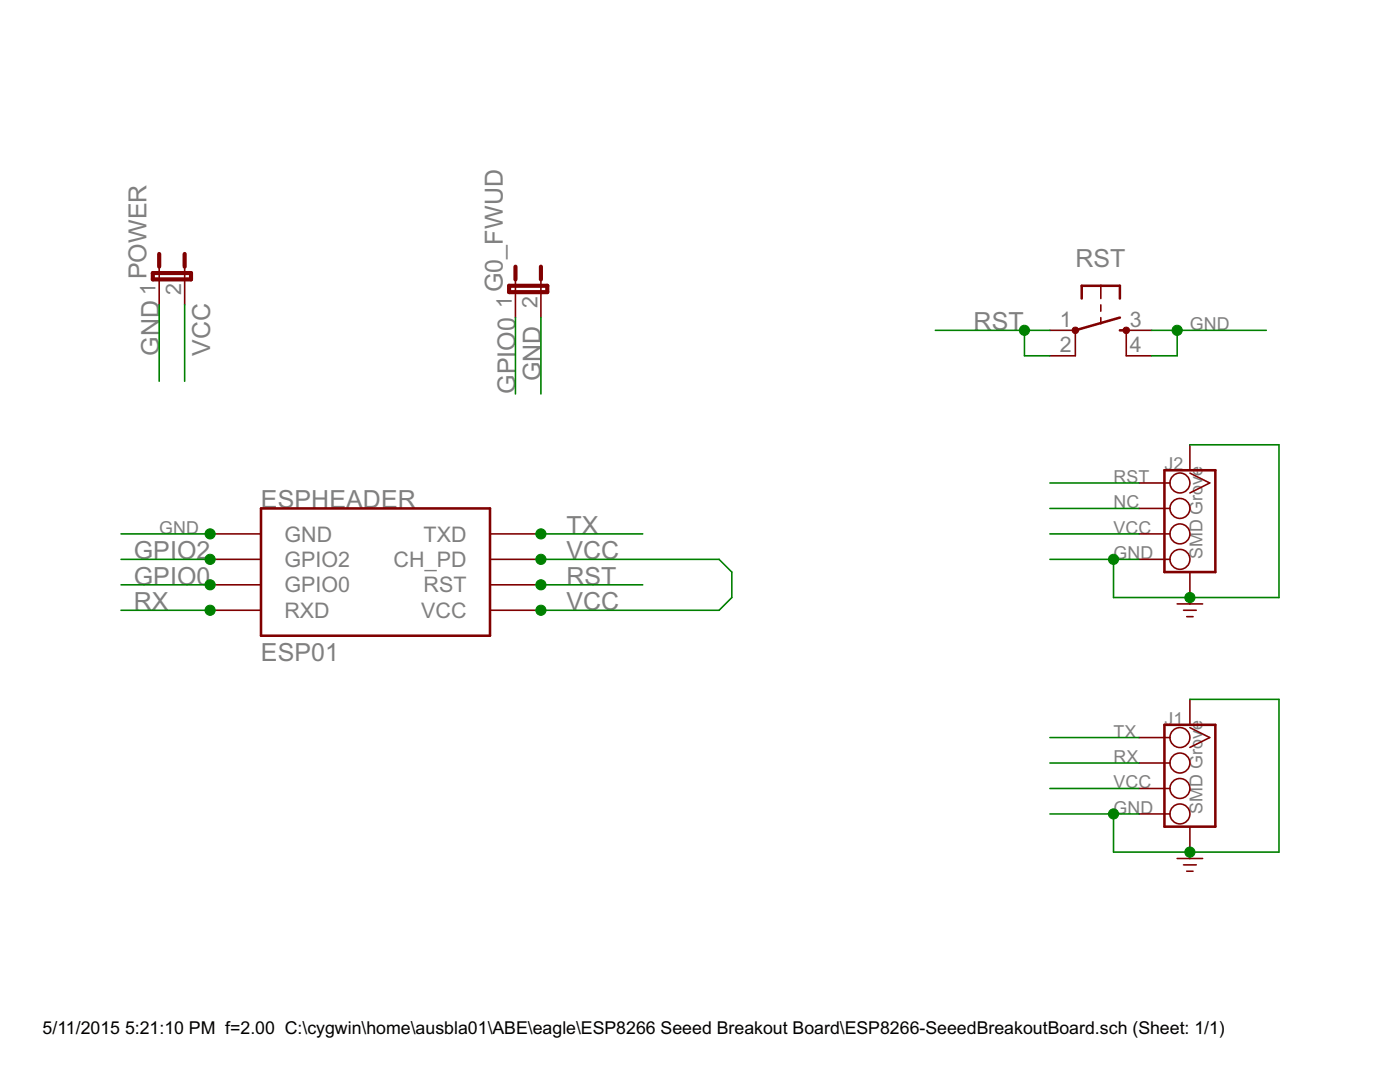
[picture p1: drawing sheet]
<?xml version="1.0" encoding="utf-8"?>
<!DOCTYPE eagle SYSTEM "eagle.dtd">
<!--
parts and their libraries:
SparkFun-Electromechanical: Licensing: Creative Commons ShareAlike 4.0 International - https://creativecommons.org/licenses/by-sa/4.0
-->
<eagle version="7.1.0">
<drawing>
<settings>
<setting alwaysvectorfont="no"/>
<setting verticaltext="up"/>
</settings>
<grid distance="0.1" unitdist="inch" unit="inch" style="lines" multiple="1" display="no" altdistance="0.01" altunitdist="inch" altunit="inch"/>
<schematic xreflabel="%F%N/%S.%C%R" xrefpart="/%S.%C%R">
<libraries>
<library name="esp8266modules">
<symbols>
<symbol name="ESP01">
<wire x1="-12.7" y1="10.16" x2="-12.7" y2="-2.54" width="0.254" layer="94"/>
<wire x1="-12.7" y1="-2.54" x2="10.16" y2="-2.54" width="0.254" layer="94"/>
<wire x1="10.16" y1="-2.54" x2="10.16" y2="10.16" width="0.254" layer="94"/>
<wire x1="10.16" y1="10.16" x2="-12.7" y2="10.16" width="0.254" layer="94"/>
<pin name="GND" x="-17.78" y="7.62" visible="pin" length="middle"/>
<pin name="GPIO2" x="-17.78" y="5.08" visible="pin" length="middle"/>
<pin name="GPIO0" x="-17.78" y="2.54" visible="pin" length="middle"/>
<pin name="RXD" x="-17.78" y="0" visible="pin" length="middle"/>
<pin name="TXD" x="15.24" y="7.62" visible="pin" length="middle" rot="R180"/>
<pin name="CH_PD" x="15.24" y="5.08" visible="pin" length="middle" rot="R180"/>
<pin name="RST" x="15.24" y="2.54" visible="pin" length="middle" rot="R180"/>
<pin name="VCC" x="15.24" y="0" visible="pin" length="middle" rot="R180"/>
<text x="-12.7" y="10.16" size="1.778" layer="95">&gt;Name</text>
<text x="-12.7" y="-5.08" size="1.778" layer="95">&gt;Value</text>
</symbol>
</symbols>
<devicesets>
<deviceset name="ESP01">
<gates>
<gate name="G$1" symbol="ESP01" x="0" y="0"/>
</gates>
<devices>
<device name="" package="ESP01">
<connects>
<connect gate="G$1" pin="CH_PD" pad="CH_PD"/>
<connect gate="G$1" pin="GND" pad="GND"/>
<connect gate="G$1" pin="GPIO0" pad="GPIO0"/>
<connect gate="G$1" pin="GPIO2" pad="GPIO2"/>
<connect gate="G$1" pin="RST" pad="RST"/>
<connect gate="G$1" pin="RXD" pad="RX"/>
<connect gate="G$1" pin="TXD" pad="TX"/>
<connect gate="G$1" pin="VCC" pad="VCC"/>
</connects>
<technologies>
<technology name=""/>
</technologies>
</device>
</devices>
</deviceset>
</devicesets>
</library>
<library name="SparkFun-Electromechanical">
<symbols>
<symbol name="SWITCH-MOMENTARY">
<wire x1="1.905" y1="0" x2="2.54" y2="0" width="0.254" layer="94"/>
<wire x1="1.905" y1="4.445" x2="1.905" y2="3.175" width="0.254" layer="94"/>
<wire x1="-1.905" y1="4.445" x2="-1.905" y2="3.175" width="0.254" layer="94"/>
<wire x1="1.905" y1="4.445" x2="0" y2="4.445" width="0.254" layer="94"/>
<wire x1="0" y1="4.445" x2="-1.905" y2="4.445" width="0.254" layer="94"/>
<wire x1="0" y1="2.54" x2="0" y2="1.905" width="0.1524" layer="94"/>
<wire x1="0" y1="1.27" x2="0" y2="0.635" width="0.1524" layer="94"/>
<wire x1="0" y1="4.445" x2="0" y2="3.175" width="0.1524" layer="94"/>
<wire x1="2.54" y1="-2.54" x2="2.54" y2="0" width="0.1524" layer="94"/>
<wire x1="-2.54" y1="-2.54" x2="-2.54" y2="0" width="0.1524" layer="94"/>
<wire x1="-2.54" y1="0" x2="1.905" y2="1.27" width="0.254" layer="94"/>
<circle x="-2.54" y="0" radius="0.127" width="0.4064" layer="94"/>
<circle x="2.54" y="0" radius="0.127" width="0.4064" layer="94"/>
<text x="-2.54" y="6.35" size="1.778" layer="95">&gt;NAME</text>
<text x="-2.54" y="-6.35" size="1.778" layer="96">&gt;VALUE</text>
<pin name="1" x="-5.08" y="0" visible="pad" length="short" direction="pas" swaplevel="2"/>
<pin name="3" x="5.08" y="0" visible="pad" length="short" direction="pas" swaplevel="1" rot="R180"/>
<pin name="4" x="5.08" y="-2.54" visible="pad" length="short" direction="pas" swaplevel="1" rot="R180"/>
<pin name="2" x="-5.08" y="-2.54" visible="pad" length="short" direction="pas" swaplevel="2"/>
</symbol>
</symbols>
<devicesets>
<deviceset name="TAC_SWITCH" prefix="S" uservalue="yes">
<gates>
<gate name="S" symbol="SWITCH-MOMENTARY" x="0" y="0"/>
</gates>
<devices>
<device name="PTH" package="TACTILE-PTH">
<connects>
<connect gate="S" pin="1" pad="1"/>
<connect gate="S" pin="2" pad="2"/>
<connect gate="S" pin="3" pad="3"/>
<connect gate="S" pin="4" pad="4"/>
</connects>
<technologies>
<technology name=""/>
</technologies>
</device>
<device name="KSA_SEALED" package="KSA_SEALED_TAC_SWITCH">
<connects>
<connect gate="S" pin="1" pad="P$1"/>
<connect gate="S" pin="2" pad="P$2"/>
<connect gate="S" pin="3" pad="P$3"/>
<connect gate="S" pin="4" pad="P$4"/>
</connects>
<technologies>
<technology name=""/>
</technologies>
</device>
<device name="SMD" package="TACTILE-SWITCH-SMD">
<connects>
<connect gate="S" pin="1" pad="1"/>
<connect gate="S" pin="2" pad="2"/>
<connect gate="S" pin="3" pad="3"/>
<connect gate="S" pin="4" pad="4"/>
</connects>
<technologies>
<technology name="">
<attribute name="PROD_ID" value="SWCH-08247"/>
<attribute name="VALUE" value="TAC_SWITCHSMD"/>
</technology>
</technologies>
</device>
</devices>
</deviceset>
</devicesets>
</library>
<library name="SparkFun-Retired">
<symbols>
<symbol name="JUMPER-2">
<wire x1="0" y1="0" x2="0" y2="1.27" width="0.1524" layer="94"/>
<wire x1="0" y1="2.54" x2="0" y2="1.27" width="0.4064" layer="94"/>
<wire x1="2.54" y1="0" x2="2.54" y2="1.27" width="0.1524" layer="94"/>
<wire x1="2.54" y1="2.54" x2="2.54" y2="1.27" width="0.4064" layer="94"/>
<wire x1="-0.635" y1="0" x2="3.175" y2="0" width="0.4064" layer="94"/>
<wire x1="3.175" y1="0" x2="3.175" y2="0.635" width="0.4064" layer="94"/>
<wire x1="3.175" y1="0.635" x2="-0.635" y2="0.635" width="0.4064" layer="94"/>
<wire x1="-0.635" y1="0.635" x2="-0.635" y2="0" width="0.4064" layer="94"/>
<text x="-1.27" y="0" size="1.778" layer="95" rot="R90">&gt;NAME</text>
<text x="5.715" y="0" size="1.778" layer="96" rot="R90">&gt;VALUE</text>
<pin name="1" x="0" y="-2.54" visible="pad" length="short" direction="pas" rot="R90"/>
<pin name="2" x="2.54" y="-2.54" visible="pad" length="short" direction="pas" rot="R90"/>
</symbol>
</symbols>
<devicesets>
<deviceset name="JUMPER-2" prefix="JP" uservalue="yes">
<gates>
<gate name="A" symbol="JUMPER-2" x="2.54" y="0"/>
</gates>
<devices>
<device name="PTH" package="1X02">
<connects>
<connect gate="A" pin="1" pad="1"/>
<connect gate="A" pin="2" pad="2"/>
</connects>
<technologies>
<technology name=""/>
</technologies>
</device>
<device name="SMD-NC" package="SJ_2S">
<connects>
<connect gate="A" pin="1" pad="1"/>
<connect gate="A" pin="2" pad="2"/>
</connects>
<technologies>
<technology name=""/>
</technologies>
</device>
<device name="PTH_LOCK" package="1X02_LOCK">
<connects>
<connect gate="A" pin="1" pad="1"/>
<connect gate="A" pin="2" pad="2"/>
</connects>
<technologies>
<technology name=""/>
</technologies>
</device>
<device name="SMD-NO" package="SJ_2S-NO">
<connects>
<connect gate="A" pin="1" pad="1"/>
<connect gate="A" pin="2" pad="2"/>
</connects>
<technologies>
<technology name=""/>
</technologies>
</device>
<device name="SMD-NO-NS" package="SJ_2S-NO-NS">
<connects>
<connect gate="A" pin="1" pad="1"/>
<connect gate="A" pin="2" pad="2"/>
</connects>
<technologies>
<technology name=""/>
</technologies>
</device>
</devices>
</deviceset>
</devicesets>
</library>
<library name="Connector">
<symbols>
<symbol name="TWIG_2.0DD">
<wire x1="-2.54" y1="5.08" x2="2.54" y2="5.08" width="0.254" layer="94"/>
<wire x1="2.54" y1="5.08" x2="2.54" y2="-5.08" width="0.254" layer="94"/>
<wire x1="2.54" y1="-5.08" x2="-2.54" y2="-5.08" width="0.254" layer="94"/>
<wire x1="-2.54" y1="-5.08" x2="-2.54" y2="5.08" width="0.254" layer="94"/>
<text x="-2.54" y="5.08" size="1.27" layer="95">&gt;name</text>
<text x="1.27" y="-3.81" size="1.27" layer="96" rot="R90">&gt;value</text>
<pin name="1" x="-5.08" y="3.81" visible="off" length="middle" function="dotclk"/>
<pin name="2" x="-5.08" y="1.27" visible="off" length="middle" function="dot"/>
<pin name="3" x="-5.08" y="-1.27" visible="off" length="middle" function="dot"/>
<pin name="4" x="-5.08" y="-3.81" visible="off" length="middle" function="dot"/>
<pin name="SS1" x="0" y="7.62" visible="off" length="short" rot="R270"/>
<pin name="SS2" x="0" y="-7.62" visible="off" length="short" rot="R90"/>
</symbol>
</symbols>
<devicesets>
<deviceset name="TWIG-4P-2.0-SMD-FEMALE-REINFORCE" prefix="J" uservalue="yes">
<gates>
<gate name="G$1" symbol="TWIG_2.0DD" x="-1.27" y="0"/>
</gates>
<devices>
<device name="'DD'" package="4P-SMD-2.0">
<connects>
<connect gate="G$1" pin="1" pad="1"/>
<connect gate="G$1" pin="2" pad="2"/>
<connect gate="G$1" pin="3" pad="3"/>
<connect gate="G$1" pin="4" pad="4"/>
<connect gate="G$1" pin="SS1" pad="SS1"/>
<connect gate="G$1" pin="SS2" pad="SS2"/>
</connects>
<technologies>
<technology name=""/>
</technologies>
</device>
<device name="'90D'" package="4P-SMD-2.0-90D">
<connects>
<connect gate="G$1" pin="1" pad="1"/>
<connect gate="G$1" pin="2" pad="2"/>
<connect gate="G$1" pin="3" pad="3"/>
<connect gate="G$1" pin="4" pad="4"/>
<connect gate="G$1" pin="SS1" pad="SS1"/>
<connect gate="G$1" pin="SS2" pad="SS2"/>
</connects>
<technologies>
<technology name=""/>
</technologies>
</device>
</devices>
</deviceset>
</devicesets>
</library>
<library name="Power or GND ">
<symbols>
<symbol name="GND_POWER">
<wire x1="-1.27" y1="-0.635" x2="0" y2="-0.635" width="0.1524" layer="94"/>
<wire x1="0" y1="-0.635" x2="1.27" y2="-0.635" width="0.1524" layer="94"/>
<wire x1="-0.635" y1="-1.27" x2="0.635" y2="-1.27" width="0.1524" layer="94"/>
<wire x1="-0.3175" y1="-1.905" x2="0.3175" y2="-1.905" width="0.1524" layer="94"/>
<pin name="GND" x="0" y="0" visible="off" length="point" direction="sup" rot="R270"/>
<wire x1="0" y1="0" x2="0" y2="-0.635" width="0.1524" layer="94"/>
<text x="-1.905" y="-3.175" size="0.8128" layer="96">&gt;VALUE</text>
</symbol>
</symbols>
<devicesets>
<deviceset name="GND_POWER" uservalue="yes">
<gates>
<gate name="G$1" symbol="GND_POWER" x="0" y="0"/>
</gates>
<devices>
<device name="">
<technologies>
<technology name=""/>
</technologies>
</device>
</devices>
</deviceset>
</devicesets>
</library>
</libraries>
<attributes>
</attributes>
<variantdefs>
</variantdefs>
<classes>
<class number="0" name="default" width="0" drill="0">
</class>
</classes>
<parts>
<part name="ESPHEADER" library="esp8266modules" deviceset="ESP01" device=""/>
<part name="RST" library="SparkFun-Electromechanical" deviceset="TAC_SWITCH" device="PTH"/>
<part name="G0_FWUD" library="SparkFun-Retired" deviceset="JUMPER-2" device="PTH"/>
<part name="J1" library="Connector" deviceset="TWIG-4P-2.0-SMD-FEMALE-REINFORCE" device="'DD'" value="SMD Grove"/>
<part name="U$5" library="Power or GND " deviceset="GND_POWER" device=""/>
<part name="J2" library="Connector" deviceset="TWIG-4P-2.0-SMD-FEMALE-REINFORCE" device="'DD'" value="SMD Grove"/>
<part name="U$2" library="Power or GND " deviceset="GND_POWER" device=""/>
<part name="POWER" library="SparkFun-Retired" deviceset="JUMPER-2" device="PTH"/>
</parts>
<sheets>
<sheet>
<plain>
</plain>
<instances>
<instance part="ESPHEADER" gate="G$1" x="25.4" y="53.34"/>
<instance part="RST" gate="S" x="96.52" y="81.28"/>
<instance part="G0_FWUD" gate="A" x="38.1" y="85.09"/>
<instance part="J1" gate="G$1" x="105.41" y="36.83"/>
<instance part="U$5" gate="G$1" x="105.41" y="29.21"/>
<instance part="J2" gate="G$1" x="105.41" y="62.23"/>
<instance part="U$2" gate="G$1" x="105.41" y="54.61"/>
<instance part="POWER" gate="A" x="2.54" y="86.36"/>
</instances>
<busses>
</busses>
<nets>
<net name="VCC" class="0">
<segment>
<pinref part="J1" gate="G$1" pin="3"/>
<wire x1="100.33" y1="35.56" x2="91.44" y2="35.56" width="0.1524" layer="91"/>
<label x="97.79" y="35.56" size="1.27" layer="95"/>
</segment>
<segment>
<pinref part="J2" gate="G$1" pin="3"/>
<wire x1="100.33" y1="60.96" x2="91.44" y2="60.96" width="0.1524" layer="91"/>
<label x="97.79" y="60.96" size="1.27" layer="95"/>
</segment>
<segment>
<pinref part="ESPHEADER" gate="G$1" pin="CH_PD"/>
<junction x="40.64" y="58.42"/>
<wire x1="58.42" y1="58.42" x2="40.64" y2="58.42" width="0.1524" layer="91"/>
<wire x1="58.42" y1="58.42" x2="59.69" y2="57.15" width="0.1524" layer="91"/>
<wire x1="59.69" y1="57.15" x2="59.69" y2="54.61" width="0.1524" layer="91"/>
<wire x1="59.69" y1="54.61" x2="58.42" y2="53.34" width="0.1524" layer="91"/>
<pinref part="ESPHEADER" gate="G$1" pin="VCC"/>
<junction x="40.64" y="53.34"/>
<wire x1="58.42" y1="53.34" x2="40.64" y2="53.34" width="0.1524" layer="91"/>
<label x="43.18" y="58.42" size="1.778" layer="95"/>
<label x="43.18" y="53.34" size="1.778" layer="95"/>
</segment>
<segment>
<pinref part="POWER" gate="A" pin="2"/>
<wire x1="5.08" y1="83.82" x2="5.08" y2="76.2" width="0.1524" layer="91"/>
<label x="7.62" y="78.74" size="1.778" layer="95" rot="R90"/>
</segment>
</net>
<net name="GND" class="0">
<segment>
<pinref part="J1" gate="G$1" pin="SS1"/>
<wire x1="105.41" y1="44.45" x2="114.3" y2="44.45" width="0.1524" layer="91"/>
<wire x1="114.3" y1="44.45" x2="114.3" y2="29.21" width="0.1524" layer="91"/>
<pinref part="J1" gate="G$1" pin="SS2"/>
<wire x1="105.41" y1="29.21" x2="114.3" y2="29.21" width="0.1524" layer="91"/>
<pinref part="U$5" gate="G$1" pin="GND"/>
<junction x="105.41" y="29.21"/>
<pinref part="J1" gate="G$1" pin="4"/>
<wire x1="100.33" y1="33.02" x2="97.79" y2="33.02" width="0.1524" layer="91"/>
<label x="97.79" y="33.02" size="1.27" layer="95"/>
<wire x1="97.79" y1="33.02" x2="91.44" y2="33.02" width="0.1524" layer="91"/>
<wire x1="97.79" y1="33.02" x2="97.79" y2="29.21" width="0.1524" layer="91"/>
<wire x1="97.79" y1="29.21" x2="105.41" y2="29.21" width="0.1524" layer="91"/>
<junction x="97.79" y="33.02"/>
</segment>
<segment>
<pinref part="J2" gate="G$1" pin="SS1"/>
<wire x1="105.41" y1="69.85" x2="114.3" y2="69.85" width="0.1524" layer="91"/>
<wire x1="114.3" y1="69.85" x2="114.3" y2="54.61" width="0.1524" layer="91"/>
<pinref part="J2" gate="G$1" pin="SS2"/>
<wire x1="105.41" y1="54.61" x2="114.3" y2="54.61" width="0.1524" layer="91"/>
<pinref part="U$2" gate="G$1" pin="GND"/>
<junction x="105.41" y="54.61"/>
<pinref part="J2" gate="G$1" pin="4"/>
<wire x1="100.33" y1="58.42" x2="97.79" y2="58.42" width="0.1524" layer="91"/>
<label x="97.79" y="58.42" size="1.27" layer="95"/>
<wire x1="97.79" y1="58.42" x2="91.44" y2="58.42" width="0.1524" layer="91"/>
<wire x1="97.79" y1="58.42" x2="97.79" y2="54.61" width="0.1524" layer="91"/>
<wire x1="97.79" y1="54.61" x2="105.41" y2="54.61" width="0.1524" layer="91"/>
<junction x="97.79" y="58.42"/>
<label x="105.41" y="81.28" size="1.27" layer="95"/>
<label x="2.54" y="60.96" size="1.27" layer="95"/>
</segment>
<segment>
<pinref part="ESPHEADER" gate="G$1" pin="GND"/>
<junction x="7.62" y="60.96"/>
<wire x1="-1.27" y1="60.96" x2="7.62" y2="60.96" width="0.1524" layer="91"/>
</segment>
<segment>
<pinref part="G0_FWUD" gate="A" pin="2"/>
<wire x1="40.64" y1="74.93" x2="40.64" y2="82.55" width="0.1524" layer="91"/>
<label x="40.64" y="76.2" size="1.778" layer="95" rot="R90"/>
</segment>
<segment>
<pinref part="RST" gate="S" pin="3"/>
<wire x1="101.6" y1="81.28" x2="104.14" y2="81.28" width="0.1524" layer="91"/>
<wire x1="104.14" y1="81.28" x2="104.14" y2="78.74" width="0.1524" layer="91"/>
<pinref part="RST" gate="S" pin="4"/>
<wire x1="104.14" y1="78.74" x2="101.6" y2="78.74" width="0.1524" layer="91"/>
<junction x="104.14" y="81.28"/>
<wire x1="104.14" y1="81.28" x2="113.03" y2="81.28" width="0.1524" layer="91"/>
</segment>
<segment>
<pinref part="POWER" gate="A" pin="1"/>
<wire x1="2.54" y1="83.82" x2="2.54" y2="76.2" width="0.1524" layer="91"/>
<label x="2.54" y="78.74" size="1.778" layer="95" rot="R90"/>
</segment>
</net>
<net name="RST" class="0">
<segment>
<pinref part="J2" gate="G$1" pin="1"/>
<wire x1="100.33" y1="66.04" x2="91.44" y2="66.04" width="0.1524" layer="91"/>
<label x="97.79" y="66.04" size="1.27" layer="95"/>
</segment>
<segment>
<pinref part="ESPHEADER" gate="G$1" pin="RST"/>
<junction x="40.64" y="55.88"/>
<wire x1="40.64" y1="55.88" x2="50.8" y2="55.88" width="0.1524" layer="91"/>
<label x="43.18" y="55.88" size="1.778" layer="95"/>
</segment>
<segment>
<pinref part="RST" gate="S" pin="1"/>
<wire x1="91.44" y1="81.28" x2="88.9" y2="81.28" width="0.1524" layer="91"/>
<wire x1="88.9" y1="81.28" x2="88.9" y2="78.74" width="0.1524" layer="91"/>
<pinref part="RST" gate="S" pin="2"/>
<wire x1="88.9" y1="78.74" x2="91.44" y2="78.74" width="0.1524" layer="91"/>
<junction x="88.9" y="81.28"/>
<wire x1="88.9" y1="81.28" x2="80.01" y2="81.28" width="0.1524" layer="91"/>
<label x="83.82" y="81.28" size="1.778" layer="95"/>
</segment>
</net>
<net name="NC" class="0">
<segment>
<pinref part="J2" gate="G$1" pin="2"/>
<wire x1="100.33" y1="63.5" x2="91.44" y2="63.5" width="0.1524" layer="91"/>
<label x="97.79" y="63.5" size="1.27" layer="95"/>
</segment>
</net>
<net name="TX" class="0">
<segment>
<pinref part="J1" gate="G$1" pin="1"/>
<wire x1="100.33" y1="40.64" x2="91.44" y2="40.64" width="0.1524" layer="91"/>
<label x="97.79" y="40.64" size="1.27" layer="95"/>
</segment>
<segment>
<pinref part="ESPHEADER" gate="G$1" pin="TXD"/>
<junction x="40.64" y="60.96"/>
<wire x1="40.64" y1="60.96" x2="50.8" y2="60.96" width="0.1524" layer="91"/>
<label x="43.18" y="60.96" size="1.778" layer="95"/>
</segment>
</net>
<net name="GPIO0" class="0">
<segment>
<pinref part="ESPHEADER" gate="G$1" pin="GPIO0"/>
<junction x="7.62" y="55.88"/>
<wire x1="-1.27" y1="55.88" x2="7.62" y2="55.88" width="0.1524" layer="91"/>
<label x="0" y="55.88" size="1.778" layer="95"/>
</segment>
<segment>
<pinref part="G0_FWUD" gate="A" pin="1"/>
<wire x1="38.1" y1="82.55" x2="38.1" y2="74.93" width="0.1524" layer="91"/>
<label x="38.1" y="74.93" size="1.778" layer="95" rot="R90"/>
</segment>
</net>
<net name="GPIO2" class="0">
<segment>
<pinref part="ESPHEADER" gate="G$1" pin="GPIO2"/>
<junction x="7.62" y="58.42"/>
<wire x1="7.62" y1="58.42" x2="-1.27" y2="58.42" width="0.1524" layer="91"/>
<label x="0" y="58.42" size="1.778" layer="95"/>
</segment>
</net>
<net name="RX" class="0">
<segment>
<pinref part="ESPHEADER" gate="G$1" pin="RXD"/>
<junction x="7.62" y="53.34"/>
<wire x1="7.62" y1="53.34" x2="-1.27" y2="53.34" width="0.1524" layer="91"/>
<label x="0" y="53.34" size="1.778" layer="95"/>
</segment>
<segment>
<pinref part="J1" gate="G$1" pin="2"/>
<wire x1="100.33" y1="38.1" x2="91.44" y2="38.1" width="0.1524" layer="91"/>
<label x="97.79" y="38.1" size="1.27" layer="95"/>
</segment>
</net>
</nets>
</sheet>
</sheets>
</schematic>
</drawing>
</eagle>
